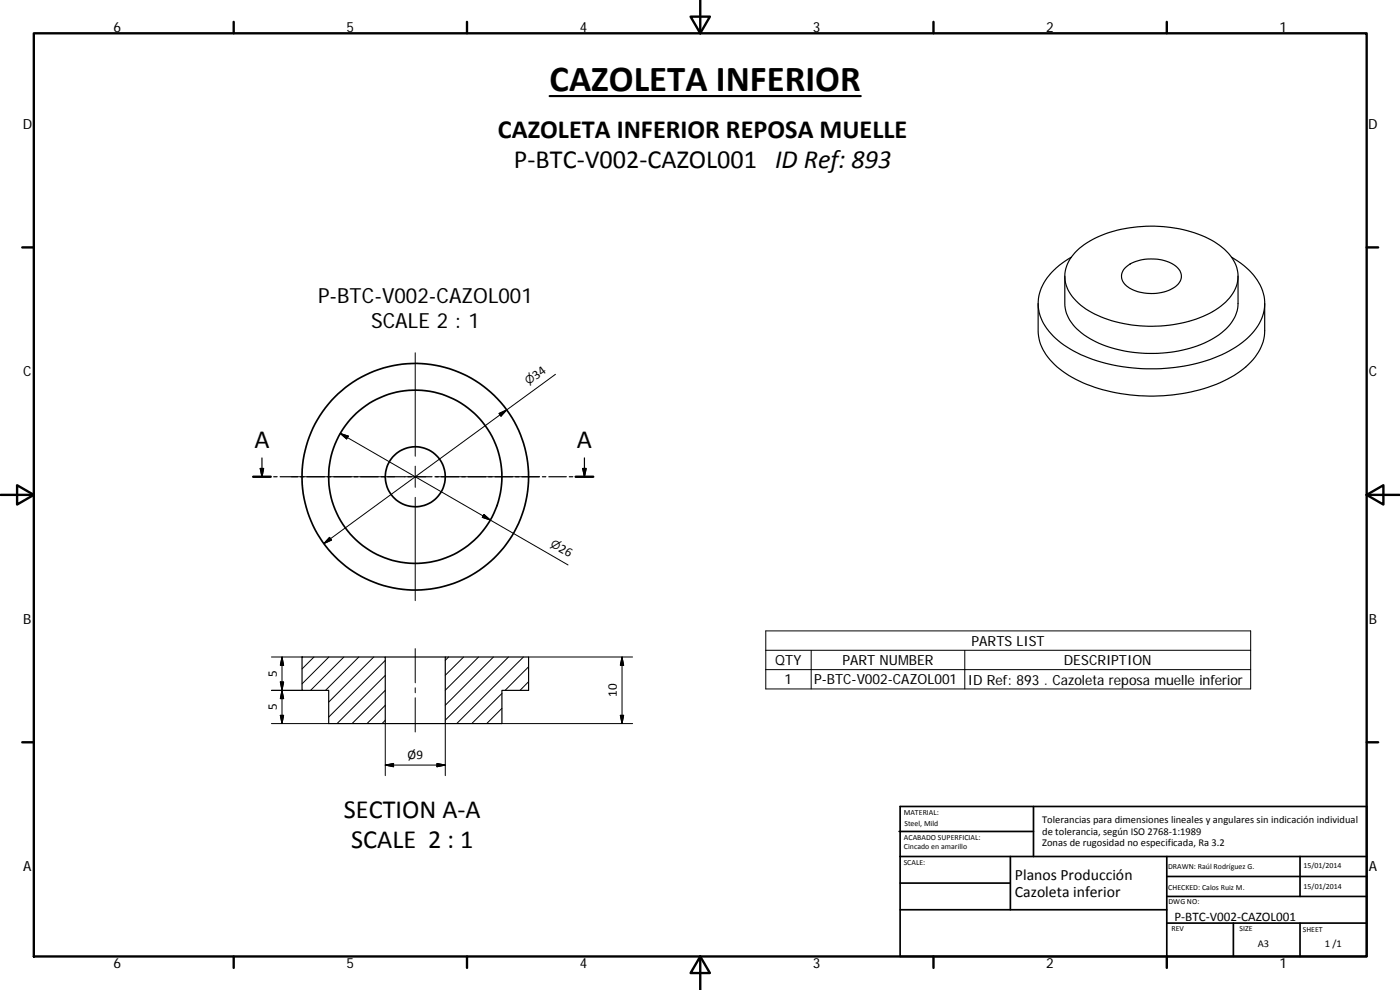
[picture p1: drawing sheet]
<svg xmlns="http://www.w3.org/2000/svg" width="420mm" height="297mm" viewBox="0 0 420 297" stroke-linecap="round" stroke-linejoin="round" font-family="sans-serif">
<g fill="none" stroke="#000" stroke-width=".51">
<path d="M269.8 249.5h40.4M270.1 257h140.1M270.1 242h140.1v45h-140.1zM303.2 257v16M310.2 242v15M350.2 257v30M390.2 257v12M270.1 273h80.1M270.1 265h33.1M350.2 277h60M350.2 269h60M350.2 263h60"/>
<path d="M370.2 277v10M390.2 277v10"/>
<circle cx="124.6" cy="143" r="26"/>
<circle cx="124.6" cy="143" r="34"/>
<circle cx="124.6" cy="143.1" r="9"/>
</g>
<g fill="none" stroke="#000" stroke-width=".36">
<path d="M321.5 77.2a18.6 18.6 0 0 0-9.7 11.6 13.6 13.6 0 0 0 5 12.7 41.3 41.3 0 0 0 24.5 9 49.8 49.8 0 0 0 29.6-6.4 16.6 16.6 0 0 0 8.6-12.8 15.4 15.4 0 0 0-7.1-12.3l-2.8-1.8M322.7 75.7a29.8 29.8 0 0 1 18.8-7.6 37.2 37.2 0 0 1 24.5 5.5 11.1 11.1 0 0 1 5.4 10.9 15.2 15.2 0 0 1-9.3 10 40.7 40.7 0 0 1-35.4-1.3 12.7 12.7 0 0 1-7.1-10.5 10.6 10.6 0 0 1 3.1-7zM311.6 91.1v8.1a15.6 15.6 0 0 0 7.3 12.2 47.1 47.1 0 0 0 28.8 7.4 44.6 44.6 0 0 0 25.4-8.1 15.2 15.2 0 0 0 6.4-11.5v-8.1M319.6 82.9v8.2a11.9 11.9 0 0 0 5.7 9.4 38.2 38.2 0 0 0 25.9 5.2 28.7 28.7 0 0 0 17.4-7.7 10.3 10.3 0 0 0 2.9-6.9v-8.2M337.5 80.6a12.5 12.5 0 0 1 11.9-2.4 6.4 6.4 0 0 1 5.1 4.3 4.7 4.7 0 0 1-3.4 4.5 13.4 13.4 0 0 1-13.4-1.5 3.4 3.4 0 0 1-.2-4.9zM78.6 137.4v5.6M175.4 137.4v5.6M76 143h5.2M78.1 140.6h1l-.5 2.4zM82.1 143h1.1M84.1 143h5.2M90.2 143h1"/>
<path d="M92.1 143h5.3M98.3 143h1M100.2 143h5.2M106.3 143h1.1M108.2 143h5.3M114.4 143h1M116.3 143h5.3M122.4 143h1.1M124.4 143h5.3M130.5 143h1.1M132.4 143h5.3M138.6 143h1"/>
<path d="M140.5 143h5.3M146.7 143h1M148.6 143h5.2M154.7 143h1.1M156.6 143h5.3M162.8 143h1M164.7 143h5.3M170.8 143h1.1M172.8 143h5.2M174.9 140.6h1l-.5 2.4zM90.6 197.1h25v20h-17v-10h-8zM115.6 197.1h18"/>
<path d="M133.6 197.1h25v10h-8v10h-17zM115.6 217.1h18"/>
</g>
<g fill="none" stroke="#000" stroke-width=".71">
<path d="M10.1 10h400.1v277h-400.1zM70.1 6.6v3.4M140.2 6.6v3.4M207.3 5h5.8l-2.9 5zM210.2 0v10M280.2 6.6v3.4M350.2 6.6v3.4M6.7 74.2h3.4M410.2 74.2h3.4M.2 148.5h9.9M5.1 145.6l5 2.9-5 2.9zM76 143h5.2"/>
<path d="M172.8 143h5.2M410.2 148.5l5-2.9v5.8zM410.2 148.5h9.9M6.7 222.7h3.4M410.2 222.7h3.4M70.1 287v3.4M140.2 287v3.4M210.2 287l2.9 5h-5.8zM210.2 287v10M280.2 287v3.4M350.2 287v3.4"/>
</g>
<g fill="none" stroke="#000" stroke-width=".3">
<path d="M124.6 105.9v31M166.7 112.3l-69.5 50.8M102.1 130l68.4 39.5M102.1 130l2.4 .9-.5 .8zM124.6 139.9v6.3M149.8 124.1l2.3-1.1-1.7 1.9zM87.5 143h31M121.4 143h6.4M124.6 149.2v31M130.8 143h31M145.2 154.3l2 1.7-2.5-.8zM98.9 161.2l.6 .9-2.3 1z"/>
<path d="M81.5 197.1h9.1M84.6 197.1l.5 2.5h-1zM84.6 197.1v20M94.2 197.1l-3.6 3.6M98.7 197.1l-8.1 8.1M103.2 197.1l-10 10M107.7 197.1l-10 10M112.2 197.1l-13.6 13.6M115.6 198.2l-17 17M124.6 194.6v10.3M134.6 197.1l-1 1M139.1 197.1l-5.5 5.5"/>
<path d="M143.6 197.1l-10 10M148.1 197.1l-14.5 14.5M152.6 197.1l-19 19M157.1 197.1l-20 20M158.6 197.1h31.3M186.7 197.1l.5 2.5h-1zM186.7 197.1v20M229.8 189.3h145.5v17.4h-145.5zM229.8 195.1h145.5M243.4 195.1v11.6M289.5 195.1v11.6M81.5 217.1h17.1"/>
<path d="M81.5 207.1h9.1M84.1 204.6h1l-.5 2.5zM84.1 214.6h1l-.5 2.5zM84.6 207.1l.5 2.5h-1zM115.6 216.1l-1 1M115.6 207.1l-9.9 10M115.6 211.6l-5.5 5.5M115.6 202.6l-14.5 14.5M115.6 217.1v15.6M124.6 206.4v1.5M124.6 209.4v10.2M133.6 217.1v15.6"/>
<path d="M150.6 217v.1M150.6 208.1l-9 9M150.6 212.5l-4.5 4.6M150.6 217.1h39.3M158.6 200.1l-7 7M158.6 204.5l-2.5 2.6M186.2 214.6h1l-.5 2.5zM229.8 200.9h145.5M115.6 229.6l2.5-.5v1zM115.6 229.6h18M131.1 229.1l2.5 .5-2.5 .5z"/>
</g>
<path d="M78.1 140.6h1l-.5 2.4zM174.9 140.6h1l-.5 2.4z" fill="#000" stroke="#000" stroke-width=".36"/>
<path d="M164.9 28.8h93.4" fill="none" stroke="#000" stroke-width=".63"/>
<path d="M102.1 130l2.4 .9-.5 .8zM149.8 124.1l2.3-1.1-1.7 1.9zM145.2 154.3l2 1.7-2.5-.8zM98.9 161.2l.6 .9-2.3 1zM84.6 197.1l.5 2.5h-1zM186.7 197.1l.5 2.5h-1zM84.1 204.6h1l-.5 2.5zM84.1 214.6h1l-.5 2.5zM84.6 207.1l.5 2.5h-1zM186.2 214.6h1l-.5 2.5zM115.6 229.6l2.5-.5v1zM131.1 229.1l2.5 .5-2.5 .5z" fill="#000" stroke="#000" stroke-width=".3"/>
<text font-size="11" x="164.9" y="27.3">CAZOLETA INFERIOR</text>
<g font-size="7.9">
<text x="149.4" y="41.4">CAZOLETA INFERIOR REPOSA MUELLE</text>
<text x="154.3" y="50.4">P‐BTC‐V002‐CAZOL001 ID Ref: 893</text>
<text x="76.4" y="134.5">A</text>
<text x="173.1" y="134.5">A</text>
<text x="103.2" y="245.5">SECTION A‐A</text>
<text x="105.4" y="254.5">SCALE 2 : 1</text>
</g>
<g font-size="6.3">
<text x="95.5" y="91">P-BTC-V002-CAZOL001</text>
<text x="111.4" y="98.5">SCALE 2 : 1</text>
</g>
<g font-size="4.7">
<text x="304.6" y="263.9">Planos Producción</text>
<text x="304.6" y="269.3">Cazoleta inferior</text>
</g>
<g font-size="4.2">
<text x="34" y="9.6">6</text>
<text x="104" y="9.6">5</text>
<text x="174" y="9.6">4</text>
<text x="244" y="9.6">3</text>
<text x="314" y="9.6">2</text>
<text x="384" y="9.6">1</text>
<text x="6.8" y="38.7">D</text>
<text x="410.6" y="38.7">D</text>
<text x="7" y="112.9">C</text>
<text x="410.8" y="112.9">C</text>
<text x="7" y="187.1">B</text>
<text x="410.8" y="187.1">B</text>
<text x="291.6" y="193.7">PARTS LIST</text>
<text x="232.7" y="199.6">QTY</text>
<text x="252.8" y="199.5">PART NUMBER</text>
<text x="319.3" y="199.6">DESCRIPTION</text>
<text x="235.5" y="205.3">1</text>
<text x="244.3" y="205.4">P-BTC-V002-CAZOL001</text>
<text x="290.4" y="205.4">ID Ref: 893 . Cazoleta reposa muelle inferior</text>
<text x="7" y="261.3">A</text>
<text x="410.8" y="261.3">A</text>
<text x="34" y="290.4">6</text>
<text x="104" y="290.4">5</text>
<text x="174" y="290.4">4</text>
<text x="244" y="290.4">3</text>
<text x="314" y="290.4">2</text>
<text x="384" y="290.4">1</text>
</g>
<g font-size="3.9">
<text x="160.9" y="113.9" transform="rotate(-36 160.9 113.9)">34</text>
<text x="167.5" y="165.3" transform="rotate(30 167.5 165.3)">26</text>
<text x="83.1" y="203.1" transform="rotate(-90 83.1 203.1)">5</text>
<text x="185.1" y="209.1" transform="rotate(-90 185.1 209.1)">10</text>
<text x="83.1" y="213.1" transform="rotate(-90 83.1 213.1)">5</text>
<text x="122.3" y="227.6">Ø9</text>
<text x="352.5" y="276.2">P‐BTC‐V002‐CAZOL001</text>
</g>
<g font-size="3.3">
<text x="158.6" y="115.6" transform="rotate(-36 158.6 115.6)">⌀</text>
<text x="165" y="163.9" transform="rotate(30 165 163.9)">⌀</text>
</g>
<g font-size="3.1">
<text x="312.8" y="246.8">Tolerancias para dimensiones lineales y angulares sin indicación individual</text>
<text x="312.8" y="250.4">de tolerancia, según ISO 2768‐1:1989</text>
<text x="312.8" y="254">Zonas de rugosidad no especificada, Ra 3.2</text>
<text x="377.5" y="284.1">A3</text>
<text x="397.6" y="284.2">1 /1</text>
</g>
<g font-size="2.4">
<text x="271.2" y="244.4">MATERIAL:</text>
<text x="271.3" y="251.9">ACABADO SUPERFICIAL:</text>
<text x="271.4" y="247.9">Steel, Mild</text>
<text x="271.3" y="254.6">Cincado en amarillo</text>
<text x="271.2" y="259.7">SCALE:</text>
<text x="350.6" y="260.8">DRAWN: Raúl Rodríguez G.</text>
<text x="391.2" y="260.6">15/01/2014</text>
<text x="350.6" y="267">CHECKED: Calos Ruiz M.</text>
<text x="391.2" y="266.6">15/01/2014</text>
<text x="350.7" y="271.4">DWG NO:</text>
<text x="351.6" y="279.3">REV</text>
<text x="372" y="279.4">SIZE</text>
<text x="391" y="279.6">SHEET</text>
</g>
</svg>
